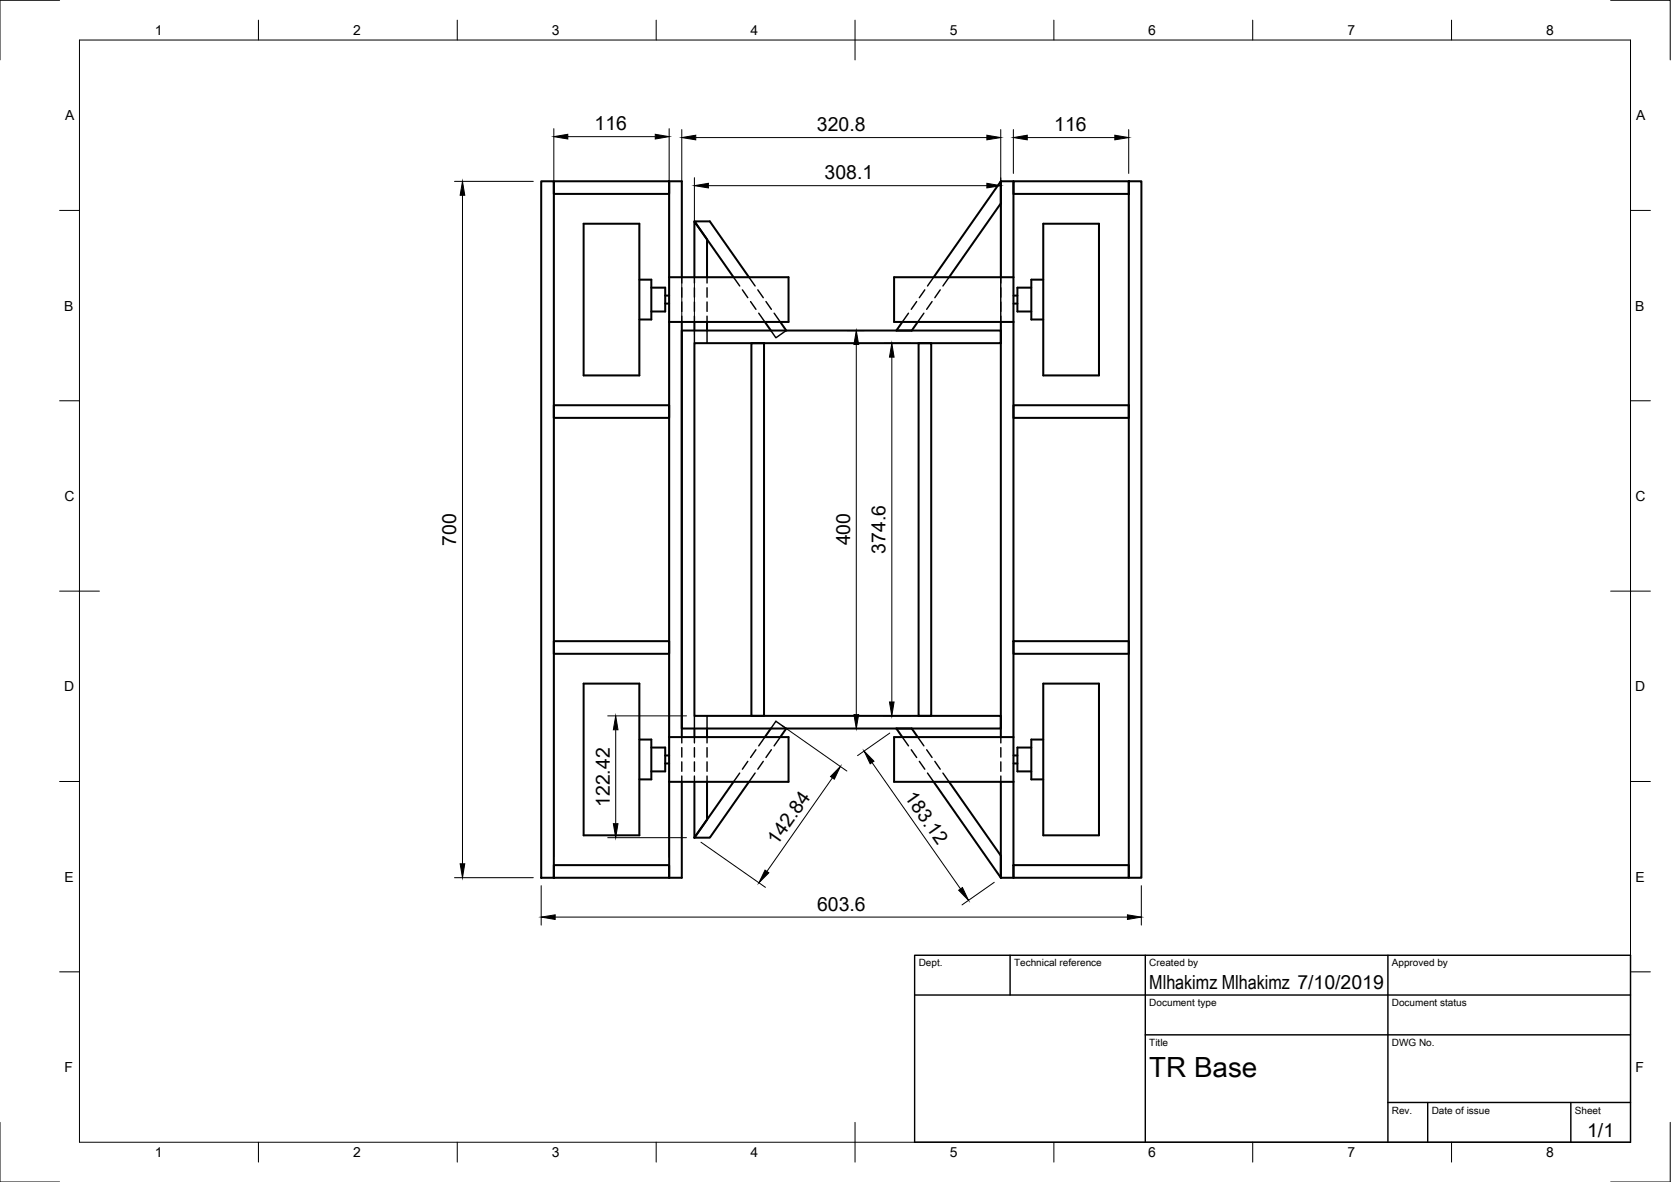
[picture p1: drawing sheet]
<svg xmlns="http://www.w3.org/2000/svg" width="420mm" height="297mm" viewBox="0 0 420 297" stroke-linecap="round" stroke-linejoin="round" font-family="sans-serif">
<!-- layer: Visible -->
<g fill="none" stroke="#000" stroke-width=".51">
<path d="M136.1 45.6h3.2v175h-3.2zM139.3 45.6h29v3.1h-29zM146.7 56.2h14.1v38.1h-14.1zM168.3 45.6v24.1M168.3 45.6h3.1v24.1M251.7 45.6h3.1v24.1M251.7 45.6v24.1M251.7 51.1l-13.1 18.6M251.7 45.6l-16.9 24.1M254.8 45.6h29v3.1h-29zM262.3 56.2h14v38.1h-14zM283.8 45.6h3.2v175h-3.2z"/>
<path d="M160.8 70.3h3v10h-3M163.8 72.3h3.5v6h-3.5M167.3 74.3h1M167.3 76.3h1M168.3 69.7v11.2M168.3 69.7h30v11.2h-30M174.6 69.7v-14.1l3.2 4.6v9.5M184.4 69.7l-9.8-14.1h3.9l9.8 14.1M254.8 69.7v11.2M254.8 69.7h-30v11.2h30M254.8 74.3h1M254.8 76.3h1"/>
<path d="M259.3 72.3h-3.5v6h3.5M262.3 70.3h-3v10h3M168.3 80.9v104.3M171.4 83.1h80.3v3.1h-77.1v93.7h77.1v3.2h-80.3zM171.4 80.9v104.3M174.6 80.9v2.2M177.8 80.9v2.2M188.9 86.2h3.2v93.7h-3.2zM192.3 80.9l1.5 2.2M196.2 80.9l1.5 2.2M226.9 80.9l-1.5 2.2h3.9l1.5-2.2M231 86.2h3.1v93.7h-3.1z"/>
<path d="M251.7 80.9v104.3M254.8 80.9v104.3M139.3 101.8h29v3.2h-29zM254.8 101.8h29v3.2h-29zM139.3 161.1h29v3.2h-29zM146.7 171.8h14.1v38.1h-14.1zM254.8 161.1h29v3.2h-29zM262.3 171.8h14v38.1h-14zM160.8 185.9h3v10h-3M163.8 187.9h3.5v6h-3.5M167.3 191.9h1M167.3 189.9h1"/>
<path d="M168.3 185.2v11.3M168.3 185.2h30v11.3h-30M168.3 196.5v24.1h3.1v-24.1M174.6 183.1v2.1M174.6 196.5v14M177.8 183.1v2.1M177.8 196.5v9.5M184.4 196.5l-9.8 14M188.3 196.5l-9.8 14h-3.9M193.8 183.1l-1.5 2.1M197.7 183.1l-1.5 2.1M226.9 185.2l-1.5-2.1h3.9l1.5 2.1"/>
<path d="M234.8 196.5l16.9 24.1M238.6 196.5l13.1 18.5M251.7 196.5v24.1M254.8 185.2v11.3M254.8 185.2h-30v11.3h30M254.8 196.5v24.1h-3.1M254.8 191.9h1M254.8 189.9h1M259.3 187.9h-3.5v6h3.5M262.3 185.9h-3v10h3M139.3 217.4h29v3.2h-29zM254.8 217.4h29v3.2h-29z"/>
</g>
<!-- layer: Hidden -->
<g fill="none" stroke="#000" stroke-width=".36">
<path d="M171.4 69.7v1.4M171.4 72.3v2.4M171.4 75.9v2.4M171.4 79.4v1.5M174.6 69.7v1.4M174.6 72.3v2.4M174.6 75.9v2.4M174.6 79.4v1.5M177.8 69.7v1.4M177.8 72.3v2.4M177.8 75.9v2.4M177.8 79.4v1.5"/>
<path d="M184.4 69.7l1.6 2.2M186.7 72.8l1.3 2M188.3 69.7l1.6 2.2M188.7 75.8l1.4 1.9M190.5 72.8l1.4 2M190.8 78.7l1.5 2.2M192.6 75.8l1.4 1.9M194.6 78.7l1.6 2.2M228.4 78.7l-1.5 2.2M230.5 75.8l-1.4 1.9M232.3 78.7l-1.5 2.2M232.5 72.8l-1.3 2"/>
<path d="M234.4 75.8l-1.4 1.9M234.8 69.7l-1.6 2.2M236.4 72.8l-1.3 2M238.6 69.7l-1.5 2.2M251.7 69.7v1.4M251.7 72.3v2.4M251.7 75.9v2.4M251.7 79.4v1.5M174.6 83.1v3.1M177.8 83.1v3.1M193.8 83.1l1.3 1.8 2.6-1.8M174.6 179.9v3.2"/>
<path d="M177.8 179.9v3.2M171.4 185.2v1.5M171.4 187.9v2.4M171.4 191.5v2.3M171.4 195v1.5M174.6 185.2v1.5M174.6 187.9v2.4M174.6 191.5v2.3M174.6 195v1.5M177.8 185.2v1.5M177.8 187.9v2.4M177.8 191.5v2.3"/>
<path d="M177.8 195v1.5M186 194.3l-1.6 2.2M188 191.3l-1.3 2M189.9 194.3l-1.6 2.2M190.1 188.4l-1.4 2M191.9 191.3l-1.4 2M192.3 185.2l-1.5 2.2M193.8 183.1l1.3-1.8 2.6 1.8M194 188.4l-1.4 2M196.2 185.2l-1.6 2.2M226.9 185.2l1.5 2.2M229.1 188.4l1.4 2"/>
<path d="M230.8 185.2l1.5 2.2M231.2 191.3l1.3 2M233 188.4l1.4 2M233.2 194.3l1.6 2.2M235.1 191.3l1.3 2M237.1 194.3l1.5 2.2M251.7 185.2v1.5M251.7 187.9v2.4M251.7 191.5v2.3M251.7 195v1.5"/>
</g>
<!-- layer: Border -->
<g fill="none" stroke="#000" stroke-width=".25">
<path d="M15 .1h-15v15M20 10.1h390v276.9h-390zM65 5.1v5M115 5.1v5M165 5.1v5M215 5.1v10M265 5.1v5M315 5.1v5M365 5.1v5M405 .1h15v15M15 52.9h5M410 52.9h5"/>
<path d="M15 100.7h5M410 100.7h5M15 148.6h10M405 148.6h10M15 196.4h5M410 196.4h5M15 244.2h5M410 244.2h5M0 282.1v14.9h15M65 287v5M115 287v5M165 287v5"/>
<path d="M215 282.1v9.9M265 287v5M315 287v5M365 287v5M420 282.1v14.9h-15"/>
</g>
<!-- layer: TitleBlock -->
<path d="M230 240.1h180v46.9h-180zM230 250h180M254 240.1v9.9M288 240.1v46.9M349 240.1v46.9M288 260.1h122M349 277.1h61M359 277.1v9.9M395 277.1v9.9" fill="none" stroke="#000" stroke-width=".36"/>
<!-- layer: Dimensions -->
<g fill="none" stroke="#000" stroke-width=".25">
<path d="M139.3 32.3v183.1M142.8 34.3h22M168.3 32.3v183.1M171.4 32.6v48.5M174.9 34.6h73.2M251.6 32.6v51.7M254.8 32.6v11M258.3 34.6h22M283.8 32.6v11M114.3 45.6h19.8M116.3 49.1v168M174.6 44.6v39.7"/>
<path d="M178.1 46.7h70M213.1 83.1h4.2M215.3 86.6v93M222.2 86.3h6.8M224.2 89.8v86.6M152.8 179.9h19.8M222.2 179.9h6.8M154.8 183.4v23.6M196.7 182.4l16.2 11.4M209.3 195.5l-16.5 23.5M213.1 183.1h4.2M219.3 191.6l22.2 31.8"/>
<path d="M223.7 184.2l-8.1 5.7M152.8 210.5h19.8M176.3 211.7l16.2 11.3M114.3 220.6h19.8M136.1 222.6v9.9M139.6 230.5h143.9M250 221.7l-8.1 5.7M287 222.6v9.9"/>
</g>
<g fill="#000" stroke="#000" stroke-width=".25">
<path d="M139.3 34.3l3.5-.6v1.2zM164.8 33.7l3.5 .6-3.5 .6zM171.4 34.6l3.5-.6v1.1zM248.1 34l3.5 .6-3.5 .5zM254.8 34.6l3.5-.6v1.1zM280.3 34l3.5 .6-3.5 .5zM116.3 45.6l.6 3.5h-1.2zM174.6 46.7l3.5-.6v1.1zM248.1 46.1l3.5 .6-3.5 .5zM215.3 83.1l.6 3.5h-1.2zM224.2 86.3l.6 3.5h-1.2zM214.7 179.6h1.2l-.6 3.5z"/>
<path d="M223.6 176.4h1.2l-.6 3.5zM154.8 179.9l.6 3.5h-1.2zM211.3 192.6l-1.5 3.2-1-.7zM217.3 188.8l2.5 2.5-1 .6zM115.7 217.1h1.2l-.6 3.5zM154.2 207h1.2l-.6 3.5zM192.4 218.7l.9 .6-2.5 2.6zM136.1 230.5l3.5-.6v1.2zM241 223.7l1-.7 1.5 3.3zM283.5 229.9l3.5 .6-3.5 .6z"/>
</g>
<text font-size="7" x="289" y="270.6">TR Base</text>
<g font-size="4.9">
<text x="149.5" y="32.8">116</text>
<text x="205.4" y="33">320.8</text>
<text x="265.1" y="33">116</text>
<text x="207.3" y="45.1">308.1</text>
<text x="114.7" y="137.1" transform="rotate(-90 114.7 137.1)">700</text>
<text x="213.7" y="137.1" transform="rotate(-90 213.7 137.1)">400</text>
<text x="222.7" y="139.2" transform="rotate(-90 222.7 139.2)">374.6</text>
<text x="153.3" y="202.8" transform="rotate(-90 153.3 202.8)">122.42</text>
<text x="227.3" y="200.4" transform="rotate(55 227.3 200.4)">183.12</text>
<text x="195.4" y="212.6" transform="rotate(-55 195.4 212.6)">142.84</text>
<text x="205.4" y="228.9">603.6</text>
<text x="289" y="248.5">Mlhakimz Mlhakimz 7/10/2019</text>
<text x="399.1" y="285.7">1/1</text>
</g>
<g font-size="3.5">
<text x="39" y="8.8">1</text>
<text x="88.8" y="8.8">2</text>
<text x="138.8" y="8.8">3</text>
<text x="188.7" y="8.8">4</text>
<text x="238.8" y="8.8">5</text>
<text x="288.7" y="8.8">6</text>
<text x="338.8" y="8.8">7</text>
<text x="388.8" y="8.8">8</text>
<text x="16.4" y="30.2">A</text>
<text x="411.4" y="30.2">A</text>
<text x="16.2" y="78">B</text>
<text x="411.2" y="78">B</text>
<text x="16.2" y="125.9">C</text>
<text x="411.2" y="125.9">C</text>
<text x="16.2" y="173.7">D</text>
<text x="411.2" y="173.7">D</text>
<text x="16.2" y="221.6">E</text>
<text x="411.2" y="221.6">E</text>
<text x="16.2" y="269.4">F</text>
<text x="411.2" y="269.4">F</text>
<text x="39" y="290.8">1</text>
<text x="88.8" y="290.8">2</text>
<text x="138.8" y="290.8">3</text>
<text x="188.7" y="290.8">4</text>
<text x="238.8" y="290.8">5</text>
<text x="288.7" y="290.8">6</text>
<text x="338.8" y="290.8">7</text>
<text x="388.8" y="290.8">8</text>
</g>
<g font-size="2.5">
<text x="231" y="242.9">Dept.</text>
<text x="255" y="242.9">Technical reference</text>
<text x="289" y="242.9">Created by</text>
<text x="350" y="242.9">Approved by</text>
<text x="289" y="252.8">Document type</text>
<text x="350" y="252.8">Document status</text>
<text x="289" y="262.9">Title</text>
<text x="350" y="262.9">DWG No.</text>
<text x="350" y="279.9">Rev.</text>
<text x="360" y="279.9">Date of issue</text>
<text x="396" y="279.9">Sheet</text>
</g>
</svg>
